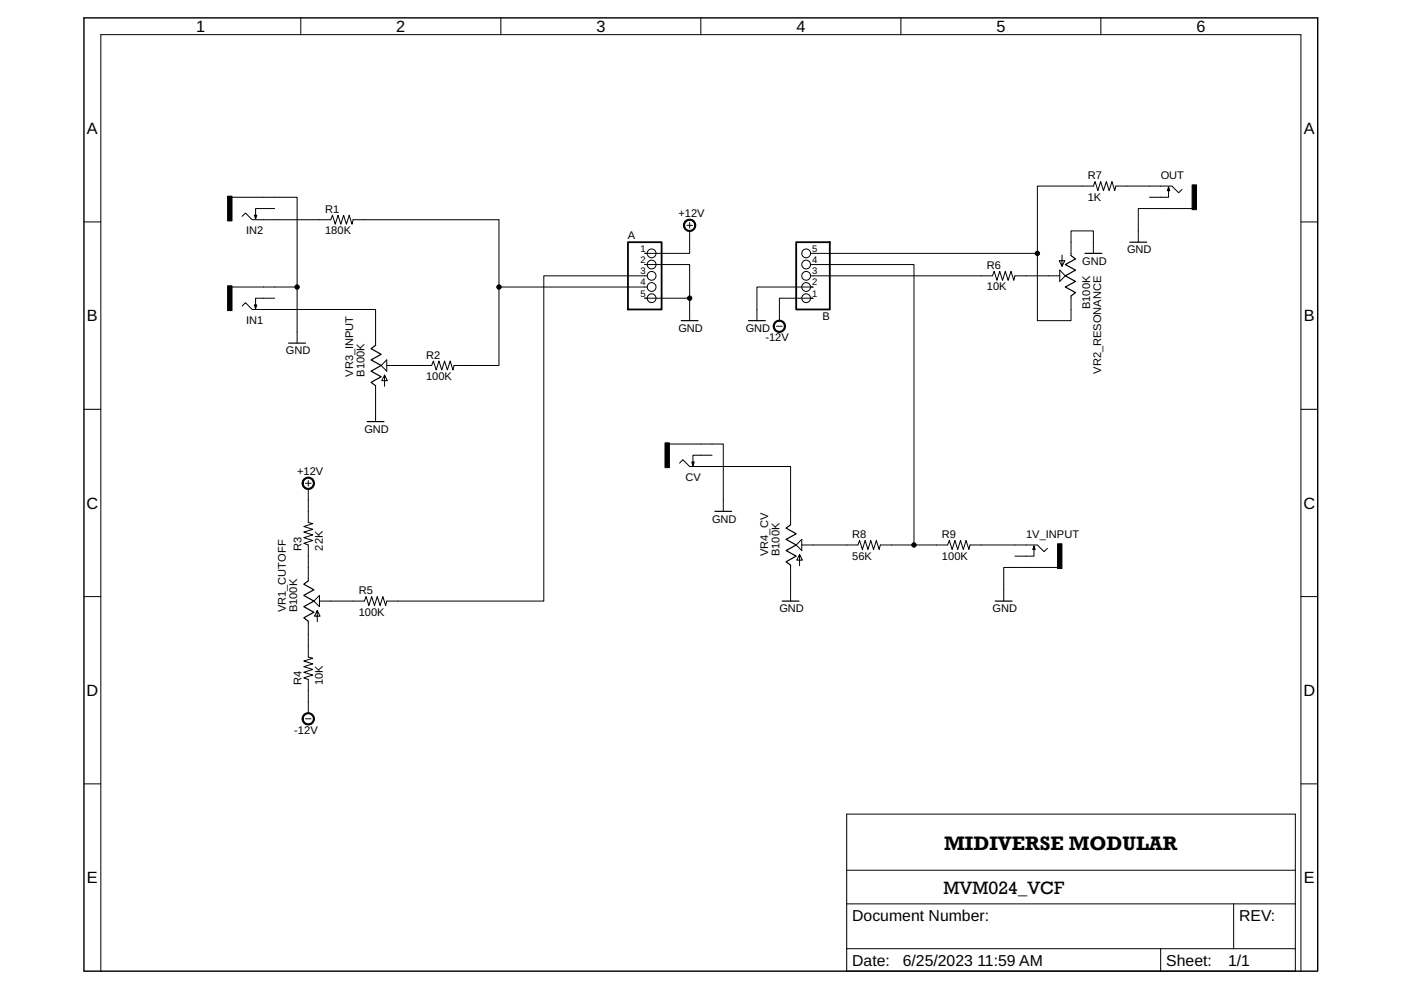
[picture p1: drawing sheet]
<svg xmlns="http://www.w3.org/2000/svg" width="297mm" height="210mm" viewBox="0 0 297 210" stroke-linecap="round" stroke-linejoin="round" font-family="sans-serif">
<path d="M17.8 3.8h261.6v202.1h-261.6z" fill="none" stroke="#000" stroke-width=".3"/>
<g fill="none" stroke="#000" stroke-width=".21">
<path d="M63.8 3.8v3.5M106.2 3.8v3.5M148.6 3.8v3.5M191 3.8v3.5M233.4 3.8v3.5M247.8 39.7v2.1h-4.1M17.8 47.1h3.6M49.2 41.8h13.8v30.9M51.3 45.9l.7-.7 1.5 1.4h16.6l.4-1 .6 1.9 .6-1.9 .6 1.9 .6-1.9 .5 1.9 .6-1.9 .6 1.9 .3-.9h30.9v30.9h-9.5l-.3 .9-.6-1.9-.6 1.9-.5-1.9-.6 1.9-.6-1.9-.6 1.9-.6-1.9-.4 1h-9.5M58.2 44.2h-4v2.2M137.2 58.5h-21.9v68.9h-33.3l-.2 1-.6-1.9-.6 1.9-.6-1.9-.6 1.9-.6-1.9-.6 1.9-.6-1.9-.3 .9h-9.6M137.2 56.1h-.5h9.5v11.9"/>
<path d="M145.6 47.8h1.2M146.2 49v4.7h-9.5h.5M146.2 47.2v1.2M171.9 58.5h38.5l.4-1 .6 1.9 .6-1.9 .6 1.9 .5-1.9 .6 1.9 .7-1.9 .5 1.9 .3-.9h9.5M171.9 56.1h21.9v59.4M219.9 53.7v14.3h7.2v-5.2M224.7 57.3l1.2 1.2-1.2 1.2zM225.2 54.1v2.4l-.6-1.2h1.2l-.6 1.2M231.8 53.7v-4.7h-4.7v5.2M250.6 40.2l-.7 .7-1.4-1.4h-11.9l-.3 .9-.5-1.9-.6 1.9-.6-1.9-.6 1.9-.6-1.9-.6 1.9-.6-1.9-.4 1h-11.9v14.2h-48M252.8 44.2h-11.5v7.2M275.8 47.1h3.6"/>
<path d="M49.2 60.9h13.8M51.3 64.9l.7-.7 1.5 1.4h26.1v7.6M58.2 63.2h-4v2.2M80.8 77.5l1.2-1.2v2.4zM81.5 79.5l-.6 1.2h1.2l-.6-1.2v2.4M105.8 60.9h31.4M136.7 63.2h9.5M164.6 69.2h1.2M171.9 60.9h.5h-11.9v7.1M171.9 63.2h.5h-7.2v4.8M17.8 86.8h3.6M79.6 81.8v7.6"/>
<path d="M141.9 94.1h11.5v14.3M144.1 98.2l.7-.7 1.4 1.4h21.4v12.4M151 96.5h-4.1v2.2M275.8 86.8h3.6M64.8 102.5h1.2M65.4 103.7v7.1l.9 .2-1.9 .6 1.9 .6-1.9 .6 1.9 .6-1.9 .6 1.9 .6-1.9 .6 1 .3v7.6M65.4 101.9v1.2M167.6 119.8v7.6M168.8 115.5l1.2-1.1v2.3zM169.5 117.6l-.6 1.2h1.2l-.6-1.2v2.4M170 115.5h11.9l.3-.9 .6 1.9 .6-1.9 .6 1.9 .6-1.9 .6 1.9 .6-1.9 .6 1.9 .2-1h14.3l.4-.9 .6 1.9 .6-1.9 .6 1.9 .5-1.9 .6 1.9 .6-1.9 .6 1.9 .3-1h14.2l1.5 1.5 .7-.7M219.2 115.8v2.1h-4"/>
<path d="M17.8 126.5h3.6M65.4 131.7v7.6l.9 .3-1.9 .6 1.9 .6-1.9 .6 1.9 .5-1.9 .6 1.9 .6-1.9 .6 1 .4v7.1M67.3 129.5l-.6 1.1h1.2l-.6-1.1v2.3M67.7 126.2v2.4l-1.2-1.2zM224.2 120.3h-11.4v7.1M275.8 126.5h3.6M64.8 152.4h1.2M17.8 166.2h3.6M275.8 166.2h3.6M179.5 191.6h95.1M179.5 184.5h95.1M261.6 191.6v9.5"/>
<path d="M246.1 201.1v4.8M246.1 201.1h15.5M261.6 201.1h13v4.8h-95.1v-4.8h66.6M274.6 201.1v-28.5h-95.1v28.5M275.8 205.9v-198.6h-254.4v198.6"/>
<circle cx="138.2" cy="56.1" r=".93"/>
<circle cx="138.2" cy="53.7" r=".93"/>
<circle cx="138.2" cy="58.5" r=".93"/>
<circle cx="170.9" cy="56.1" r=".93"/>
<circle cx="170.9" cy="53.7" r=".93"/>
<circle cx="170.9" cy="58.5" r=".93"/>
<circle cx="138.2" cy="60.9" r=".93"/>
<circle cx="138.2" cy="63.2" r=".93"/>
<circle cx="170.9" cy="63.2" r=".93"/>
<circle cx="170.9" cy="60.9" r=".93"/>
</g>
<path d="M133.1 51.4h7.2v14.2h-7.2zM168.8 51.4h7.1v14.2h-7.1z" fill="none" stroke="#000" stroke-width=".38"/>
<g fill="none" stroke="#000" stroke-width=".25">
<path d="M247.8 39.7l.2 .7h-.5zM54 45.6h.4l-.2 .8zM227.1 54.2l.9 .7-2.1 1.2 2.1 1.2-2.1 1.2 2.1 1.2-2.1 1.2 2.1 1.1-.9 .8M230 53.7h3.6M239.5 51.4h3.6M54 64.7h.4l-.2 .7zM61.2 72.7h3.6M79.6 73.2l-.9 .7 2.1 1.2-2.1 1.2 2.1 1.2-2.1 1.2 2.1 1.2-2.1 1.2 .9 .7M144.4 68h3.6M158.7 68h3.6M77.9 89.4h3.5M146.7 98h.5l-.3 .7z"/>
<path d="M151.6 108.4h3.5M167.6 111.3l-.9 .7 2.1 1.2-2.1 1.2 2.1 1.1-2.1 1.2 2.1 1.2-2.1 1.2 .9 .7M219.2 115.8l.3 .7h-.5zM65.4 123.1l-1 .8 2.1 1.2-2.1 1.1 2.1 1.2-2.1 1.2 2.1 1.2-2.1 1.2 1 .7M165.8 127.4h3.6M211 127.4h3.6"/>
</g>
<g fill="#000" stroke="#000" stroke-width=".21">
<path d="M145.3 46.8a1.3 1.3 0 0 1 2 .3 1.3 1.3 0 0 1-.7 1.9 1.3 1.3 0 0 1-1.7-1.2h.2a1.07 1.07 0 0 1 1.5-1 1.07 1.07 0 0 1 .3 1.8 1.07 1.07 0 0 1-1.7-.6l-.1-.2h-.2z" fill-rule="evenodd"/>
<path d="M164.3 68.3a1.3 1.3 0 0 1 2.1 .2 1.3 1.3 0 0 1-.8 1.9 1.3 1.3 0 0 1-1.7-1.2h.3a1.06 1.06 0 0 1 1.5-1 1.06 1.06 0 0 1 .2 1.7 1.06 1.06 0 0 1-1.7-.5v-.2h-.3z" fill-rule="evenodd"/>
<path d="M64.4 101.5a1.31 1.31 0 0 1 2.1 .3 1.31 1.31 0 0 1-.8 1.9 1.31 1.31 0 0 1-1.6-1.2h.2a1.07 1.07 0 0 1 1.5-1 1.07 1.07 0 0 1 .3 1.8 1.07 1.07 0 0 1-1.8-.6v-.2h-.2z" fill-rule="evenodd"/>
<path d="M64.4 151.5a1.31 1.31 0 0 1 2.1 .3 1.31 1.31 0 0 1-.8 1.9 1.31 1.31 0 0 1-1.6-1.3h.2a1.07 1.07 0 0 1 1.5-1 1.07 1.07 0 0 1 .3 1.8 1.07 1.07 0 0 1-1.8-.5v-.3h-.2z" fill-rule="evenodd"/>
<circle cx="219.9" cy="53.7" r=".47"/>
<circle cx="63" cy="60.9" r=".47"/>
<circle cx="105.8" cy="60.9" r=".47"/>
<circle cx="146.2" cy="63.2" r=".47"/>
<circle cx="193.8" cy="115.5" r=".47"/>
</g>
<path d="M252.8 39.2h.9v5.3h-.9zM48.3 41.6h.9v5.2h-.9zM48.3 60.6h.9v5.2h-.9zM141 93.9h.9v5.2h-.9zM224.2 115.3h.9v5.2h-.9z" fill="#000" stroke="#000" stroke-width=".21"/>
<text font-size="4.2" x="200.2" y="180.3">MIDIVERSE MODULAR</text>
<text font-size="3.9" x="200" y="189.5">MVM024_VCF</text>
<g font-size="3.5">
<text x="41.6" y="6.8">1</text>
<text x="84" y="6.8">2</text>
<text x="126.4" y="6.8">3</text>
<text x="168.8" y="6.8">4</text>
<text x="211.3" y="6.8">5</text>
<text x="253.7" y="6.8">6</text>
<text x="18.4" y="28.4">A</text>
<text x="276.5" y="28.4">A</text>
<text x="18.4" y="68.1">B</text>
<text x="276.5" y="68.1">B</text>
<text x="18.3" y="107.8">C</text>
<text x="276.4" y="107.8">C</text>
<text x="18.3" y="147.5">D</text>
<text x="276.4" y="147.5">D</text>
<text x="18.4" y="187.3">E</text>
<text x="276.5" y="187.3">E</text>
</g>
<g font-size="3.3">
<text x="180.7" y="195.2">Document Number:</text>
<text x="262.7" y="195.2">REV:</text>
<text x="180.7" y="204.7">Date:</text>
<text x="191.4" y="204.7">6/25/2023 11:59 AM</text>
<text x="247.3" y="204.7">Sheet:</text>
<text x="260.4" y="204.7">1/1</text>
</g>
<g font-size="2.3">
<text x="230.6" y="38">R7</text>
<text x="246.1" y="38">OUT</text>
<text x="68.9" y="45.2">R1</text>
<text x="143.8" y="46">+12V</text>
<text x="230.6" y="42.5">1K</text>
<text x="52.2" y="49.7">IN2</text>
<text x="68.9" y="49.7">180K</text>
<text x="133.1" y="50.7">A</text>
<text x="239" y="53.7">GND</text>
<text x="209.2" y="57.1">R6</text>
<text x="229.4" y="56.1">GND</text>
<text x="209.2" y="61.6">10K</text>
<text x="231.1" y="65.5" transform="rotate(-90 231.1 65.5)">B100K</text>
<text x="52.2" y="68.7">IN1</text>
<text x="143.8" y="70.4">GND</text>
<text x="158.1" y="70.4">GND</text>
<text x="174.4" y="67.9">B</text>
<text x="60.6" y="75.1">GND</text>
<text x="90.3" y="76.1">R2</text>
<text x="162.3" y="72.4">-12V</text>
<text x="74.9" y="79.9" transform="rotate(-90 74.9 79.9)">VR3_INPUT</text>
<text x="77.3" y="79.9" transform="rotate(-90 77.3 79.9)">B100K</text>
<text x="90.3" y="80.6">100K</text>
<text x="233.5" y="79.2" transform="rotate(-90 233.5 79.2)">VR2_RESONANCE</text>
<text x="77.3" y="91.8">GND</text>
<text x="63" y="100.7">+12V</text>
<text x="145.3" y="102">CV</text>
<text x="151" y="110.8">GND</text>
<text x="64" y="116.7" transform="rotate(-90 64 116.7)">R3</text>
<text x="68.5" y="116.7" transform="rotate(-90 68.5 116.7)">22K</text>
<text x="162.9" y="117.9" transform="rotate(-90 162.9 117.9)">VR4_CV</text>
<text x="165.2" y="117.9" transform="rotate(-90 165.2 117.9)">B100K</text>
<text x="180.7" y="118.6">56K</text>
<text x="180.7" y="114.1">R8</text>
<text x="199.7" y="118.6">100K</text>
<text x="199.7" y="114.1">R9</text>
<text x="217.6" y="114.1">1V_INPUT</text>
<text x="60.6" y="129.8" transform="rotate(-90 60.6 129.8)">VR1_CUTOFF</text>
<text x="63" y="129.8" transform="rotate(-90 63 129.8)">B100K</text>
<text x="76.1" y="130.5">100K</text>
<text x="76.1" y="126">R5</text>
<text x="165.2" y="129.8">GND</text>
<text x="210.4" y="129.8">GND</text>
<text x="64" y="145.3" transform="rotate(-90 64 145.3)">R4</text>
<text x="68.5" y="145.3" transform="rotate(-90 68.5 145.3)">10K</text>
<text x="62.4" y="155.6">-12V</text>
</g>
<g font-size="2">
<text x="135.8" y="53.4">1</text>
<text x="172.2" y="53.4">5</text>
<text x="135.8" y="55.8">2</text>
<text x="135.8" y="58.1">3</text>
<text x="172.2" y="58.1">3</text>
<text x="172.2" y="55.8">4</text>
<text x="135.8" y="60.5">4</text>
<text x="135.8" y="62.9">5</text>
<text x="172.2" y="62.9">1</text>
<text x="172.2" y="60.5">2</text>
</g>
</svg>
